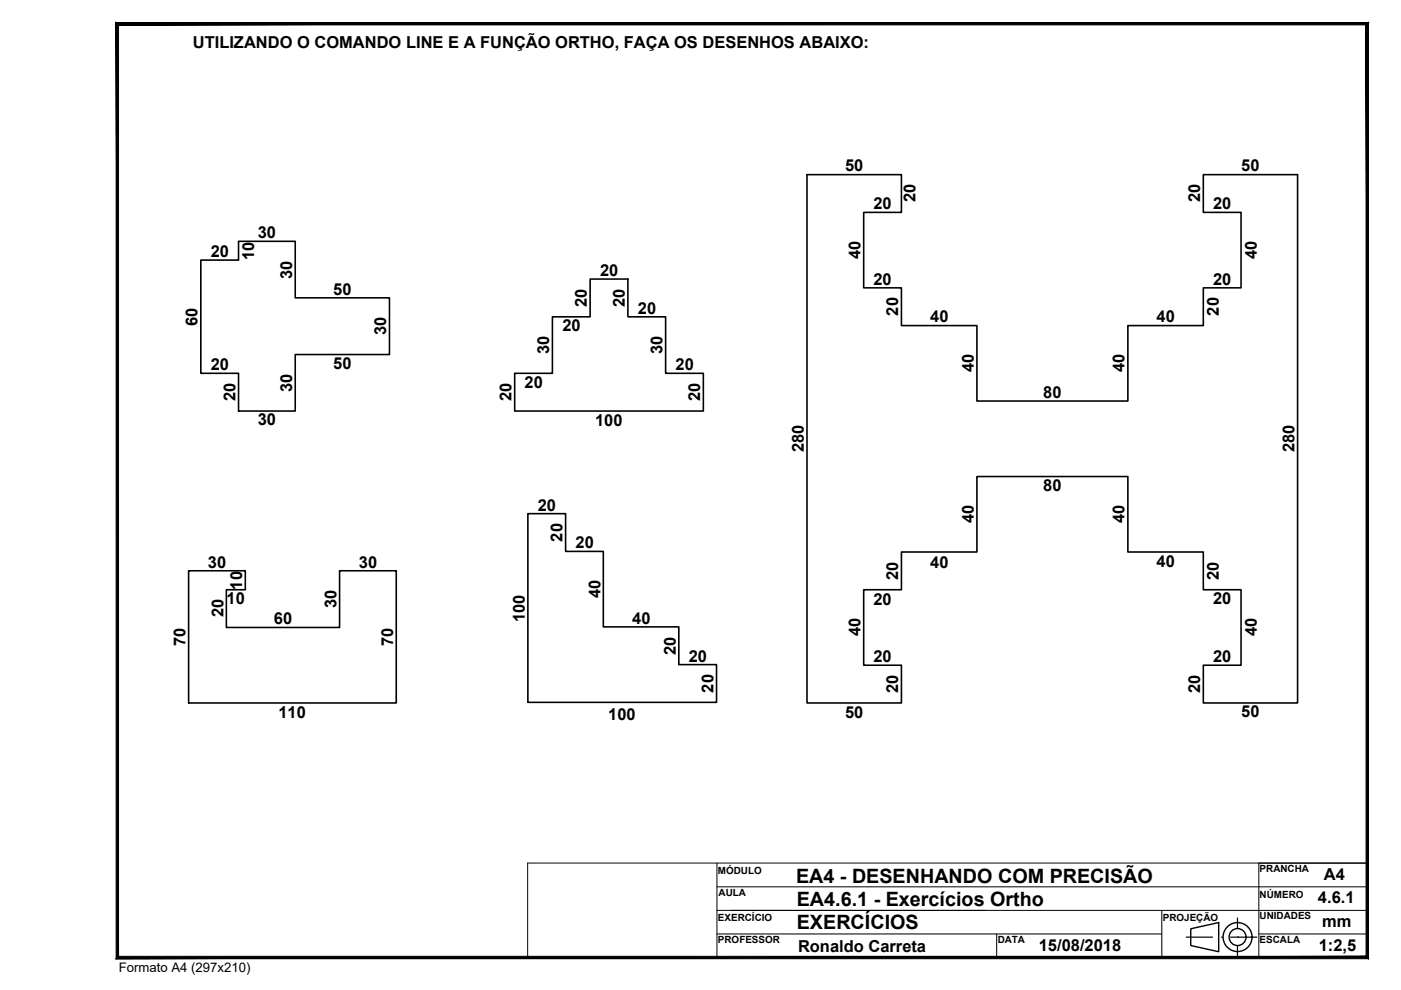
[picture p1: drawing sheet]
<svg xmlns="http://www.w3.org/2000/svg" width="297mm" height="210mm" viewBox="0 0 297 210" stroke-linecap="round" stroke-linejoin="round" font-family="sans-serif">
<!-- layer: contorno -->
<path d="M171.1 37h20v8h-8v16h8v8h16v16h32v-16h16v-8h8v-16h-8v-8h20v112h-20v-8h8v-16h-8v-8h-16v-16h-32v16h-16v8h-8v16h8v8h-20zM42.6 55.1h8v-3.9h12v11.9h20v12.1h-20v12h-12v-8.1h-8zM125.1 59.2h8v8h8v11.9h8v8.1h-40v-8.1h8v-11.9h8zM111.9 108.9h8v8h8v16h16v8h8v8h-40zM40 121h12v4h-4v8h24v-12h12v28h-44z" fill="none" stroke="#000" stroke-width=".34"/>
<!-- layer: Texto -->
<g fill="none" stroke="#000" stroke-width=".3">
<path d="M252.5 196.9l5.9-1.3v6.2l-5.9-1.3z"/>
<circle cx="262.4" cy="198.7" r="3.1"/>
<circle cx="262.4" cy="198.7" r="1.8"/>
</g>
<path d="M251.5 198.7h5.6M259 198.7h.1M260.9 198.7h5.6M262.4 198.7h.1M262.4 194.6v2.2M262.4 200.6v2.2" fill="none" stroke="#000" stroke-width=".25"/>
<!-- layer: Formato -->
<path d="M111.9 183h178v20h-178zM152 183v20M152 193h137.9M152 198h94.3M152 188h137.9M211.3 198v5M246.3 193v10M266.9 198h23M289.9 183h-23v20" fill="none" stroke="#000" stroke-width=".21"/>
<path d="M289.6 5.3v197.5l.5 .5zM290.1 4.8v198.5l-.5-198zM25.1 5.3h264.5l.5-.5zM24.6 4.8h265.5l-265 .5zM24.6 4.8l.5 198v-197.5zM24.6 4.8l.5 198-.5 .5zM25.1 202.8l-.5 .5 265-.5zM24.6 203.3l265-.5 .5 .5z" fill="#000" stroke="#000" stroke-width=".21"/>
<g font-size="4.2">
<text x="168.8" y="187.3">EA4 - DESENHANDO COM PRECISÃO</text>
<text x="168.9" y="192">EA4.6.1 - Exercícios Ortho</text>
<text x="168.9" y="197">EXERCÍCIOS</text>
</g>
<g font-size="3.5">
<text x="40.9" y="10.3">UTILIZANDO O COMANDO LINE E A FUNÇÃO ORTHO, FAÇA OS DESENHOS ABAIXO:</text>
<text x="179.2" y="36.4">50</text>
<text x="263.2" y="36.4">50</text>
<text x="185.2" y="44.4">20</text>
<text x="194.1" y="42.9" transform="rotate(-90 194.1 42.9)">20</text>
<text x="254.5" y="42.9" transform="rotate(-90 254.5 42.9)">20</text>
<text x="257.2" y="44.4">20</text>
<text x="54.6" y="50.5">30</text>
<text x="44.7" y="54.5">20</text>
<text x="53.9" y="55.1" transform="rotate(-90 53.9 55.1)">10</text>
<text x="61.9" y="59.1" transform="rotate(-90 61.9 59.1)">30</text>
<text x="127.2" y="58.5">20</text>
<text x="182.4" y="54.9" transform="rotate(-90 182.4 54.9)">40</text>
<text x="266.5" y="54.9" transform="rotate(-90 266.5 54.9)">40</text>
<text x="70.6" y="62.5">50</text>
<text x="124.4" y="65.1" transform="rotate(-90 124.4 65.1)">20</text>
<text x="132.4" y="65.1" transform="rotate(-90 132.4 65.1)">20</text>
<text x="185.2" y="60.4">20</text>
<text x="257.2" y="60.4">20</text>
<text x="41.9" y="69.1" transform="rotate(-90 41.9 69.1)">60</text>
<text x="81.9" y="71.1" transform="rotate(-90 81.9 71.1)">30</text>
<text x="119.2" y="70.2">20</text>
<text x="135.2" y="66.5">20</text>
<text x="190.4" y="66.9" transform="rotate(-90 190.4 66.9)">20</text>
<text x="197.2" y="68.4">40</text>
<text x="245.2" y="68.4">40</text>
<text x="258.4" y="66.9" transform="rotate(-90 258.4 66.9)">20</text>
<text x="116.4" y="75.1" transform="rotate(-90 116.4 75.1)">30</text>
<text x="140.4" y="75.1" transform="rotate(-90 140.4 75.1)">30</text>
<text x="44.7" y="78.5">20</text>
<text x="61.9" y="83.1" transform="rotate(-90 61.9 83.1)">30</text>
<text x="70.6" y="78.2">50</text>
<text x="111.2" y="82.2">20</text>
<text x="143.2" y="78.5">20</text>
<text x="206.4" y="78.9" transform="rotate(-90 206.4 78.9)">40</text>
<text x="238.4" y="78.9" transform="rotate(-90 238.4 78.9)">40</text>
<text x="49.9" y="85.1" transform="rotate(-90 49.9 85.1)">20</text>
<text x="108.4" y="85.1" transform="rotate(-90 108.4 85.1)">20</text>
<text x="148.4" y="85.1" transform="rotate(-90 148.4 85.1)">20</text>
<text x="221.2" y="84.4">80</text>
<text x="54.6" y="90.1">30</text>
<text x="126.2" y="90.4">100</text>
<text x="170.4" y="95.9" transform="rotate(-90 170.4 95.9)">280</text>
<text x="274.4" y="95.9" transform="rotate(-90 274.4 95.9)">280</text>
<text x="221.2" y="104.1">80</text>
<text x="114" y="108.3">20</text>
<text x="206.4" y="110.9" transform="rotate(-90 206.4 110.9)">40</text>
<text x="238.4" y="110.9" transform="rotate(-90 238.4 110.9)">40</text>
<text x="119.3" y="114.8" transform="rotate(-90 119.3 114.8)">20</text>
<text x="122" y="116.3">20</text>
<text x="44.1" y="120.3">30</text>
<text x="51.3" y="125" transform="rotate(-90 51.3 125)">10</text>
<text x="76.1" y="120.3">30</text>
<text x="190.4" y="122.9" transform="rotate(-90 190.4 122.9)">20</text>
<text x="197.2" y="120.4">40</text>
<text x="245.2" y="120.2">40</text>
<text x="258.4" y="122.9" transform="rotate(-90 258.4 122.9)">20</text>
<text x="47.4" y="130.9" transform="rotate(-90 47.4 130.9)">20</text>
<text x="48" y="128">10</text>
<text x="71.4" y="128.9" transform="rotate(-90 71.4 128.9)">30</text>
<text x="111.3" y="131.9" transform="rotate(-90 111.3 131.9)">100</text>
<text x="127.3" y="126.8" transform="rotate(-90 127.3 126.8)">40</text>
<text x="185.2" y="128.2">20</text>
<text x="257.2" y="128.1">20</text>
<text x="39.4" y="136.9" transform="rotate(-90 39.4 136.9)">70</text>
<text x="58.1" y="132.4">60</text>
<text x="83.3" y="136.9" transform="rotate(-90 83.3 136.9)">70</text>
<text x="134.1" y="132.3">40</text>
<text x="182.4" y="134.9" transform="rotate(-90 182.4 134.9)">40</text>
<text x="266.5" y="134.9" transform="rotate(-90 266.5 134.9)">40</text>
<text x="143.3" y="138.8" transform="rotate(-90 143.3 138.8)">20</text>
<text x="146" y="140.3">20</text>
<text x="185.2" y="140.4">20</text>
<text x="257.2" y="140.4">20</text>
<text x="151.3" y="146.8" transform="rotate(-90 151.3 146.8)">20</text>
<text x="190.4" y="146.9" transform="rotate(-90 190.4 146.9)">20</text>
<text x="254.5" y="146.9" transform="rotate(-90 254.5 146.9)">20</text>
<text x="59" y="152.2">110</text>
<text x="129" y="152.6">100</text>
<text x="179.2" y="152.1">50</text>
<text x="263.2" y="152">50</text>
<text x="279.4" y="191.5">4.6.1</text>
<text x="280.7" y="186.6">A4</text>
<text x="280.3" y="196.6">mm</text>
<text x="169.2" y="201.8">Ronaldo Carreta</text>
<text x="220.2" y="201.7">15/08/2018</text>
<text x="279.6" y="201.6">1:2,5</text>
</g>
<text font-size="2.8" x="25.2" y="206.2">Formato A4 (297x210)</text>
<g font-size="2.1">
<text x="152.2" y="185.3">MÓDULO</text>
<text x="267.1" y="184.9">PRANCHA</text>
<text x="152.3" y="189.9">AULA</text>
<text x="267.1" y="190.3">NÚMERO</text>
<text x="152.2" y="195.3">EXERCÍCIO</text>
<text x="246.5" y="195.3">PROJEÇÃO</text>
<text x="267.1" y="194.9">UNIDADES</text>
<text x="152.2" y="199.9">PROFESSOR</text>
<text x="211.5" y="199.9">DATA</text>
<text x="267.1" y="199.9">ESCALA</text>
</g>
</svg>
